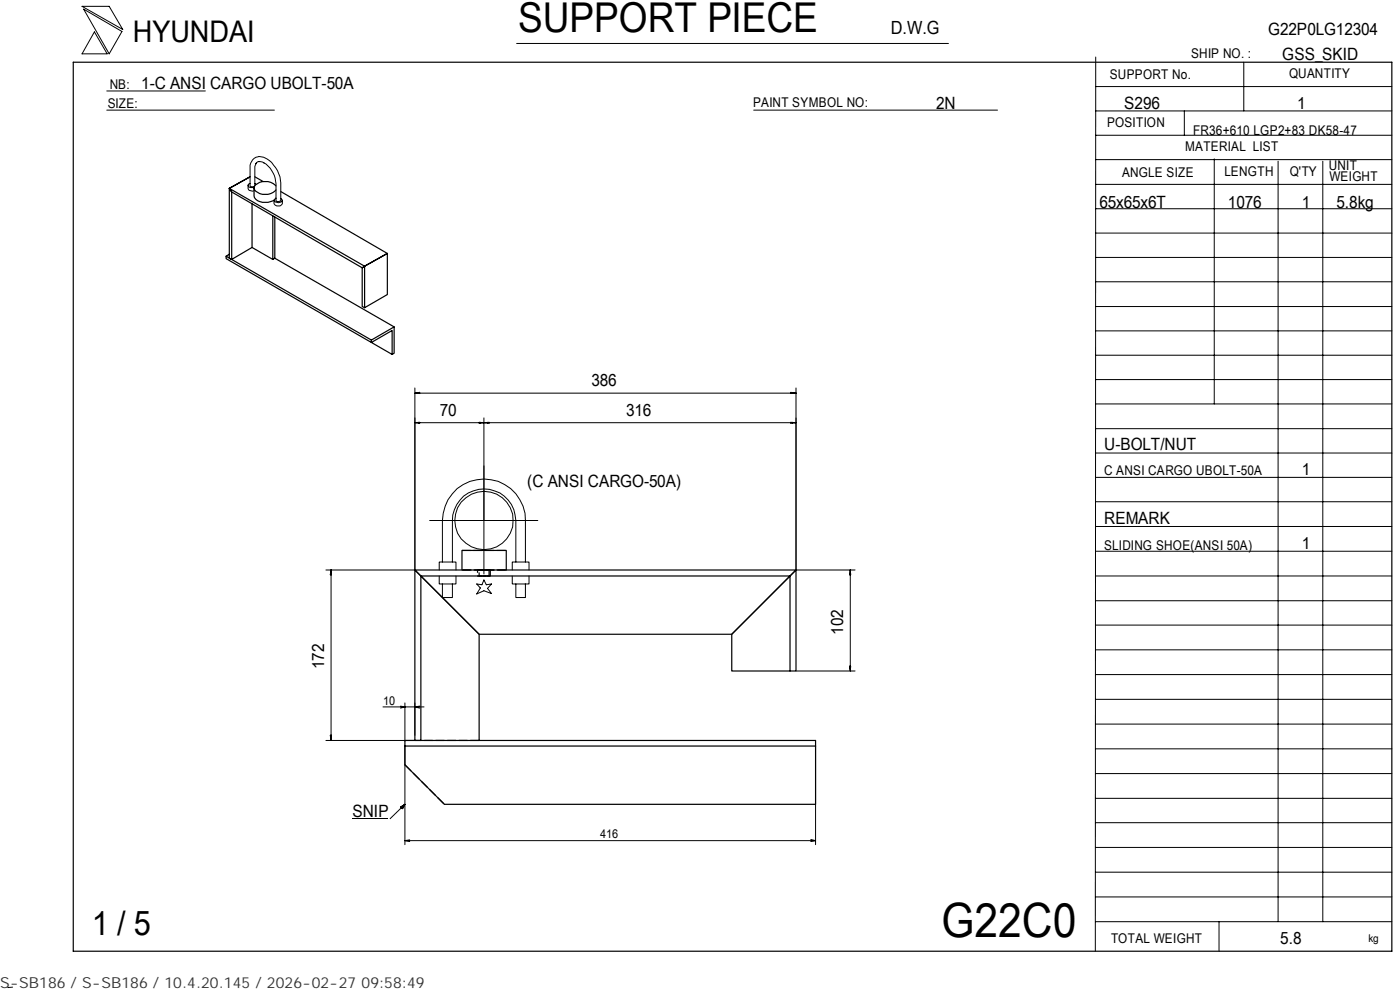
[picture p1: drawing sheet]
<svg xmlns="http://www.w3.org/2000/svg" width="297mm" height="210mm" viewBox="0 0 297 210" stroke-linecap="round" stroke-linejoin="round" font-family="sans-serif">
<g fill="none" stroke="#000" stroke-width=".21">
<path d="M17.4 1.3h5.8l2.8 5zM17.7 1.9l8.2 4.8-2.7 4.7zM20 6.8l2.7 4.6h-5.3zM22.7 19.3h20.9M109.6 9.2h91.6M232.5 18.4h62.8M232.5 12.1l-.1 189.7M263.9 13.2v10.3M22.7 23.4h35.5M52.6 39.3v.7a.84 .84 0 0 0 1.3 .5M53 38.9l-.4 .4a1.11 1.11 0 0 0 1.4 .5M54.1 38.9l.2 .2"/>
<path d="M55.9 34.5a5.5 5.5 0 0 1 2.7 4.4v3.7l.5 .1 .5-.1v-3.8a6.5 6.5 0 0 0-3.7-5.5 2.12 2.12 0 0 0-2.9 2.3v3.8a.6 .6 0 0 0 1.1 0v-4.1l.3-.7M56 34.5l-.7-.2a.86 .86 0 0 0-1.1 .4M159.9 23.4h51.7M232.5 39.1h62.8M232.5 33.9h62.8M232.5 28.7h62.8M232.5 23.5h62.8M251.3 23.5v5.2M257.6 33.7v52M271.2 34.2v161.3M280.6 34.2v161.3M58.1 42.5v.7a1.03 1.03 0 0 0 1.8 0v-.7"/>
<path d="M58.6 42.1a.43 .43 0 0 0-.4 .6l.2 .1a1.11 1.11 0 0 0 1.5-.3l-.3-.4M232.5 59.8h62.8M232.5 54.6h62.8M232.5 49.4h62.8M232.5 44.3h62.8M232.5 75.3h62.8M232.5 70.2h62.8M232.5 65h62.8M88 82.3v38.6h-18.9M88 83.4l1-.2v.3zM88 83.4h80.9M88 89.7l1-.1v.1z"/>
<path d="M88 89.7h80.9M88.8 83.3v.2M88.8 89.6v.1M101.6 89.6l1.1 .1h-1.1zM102 89.6v.1M102.7 88.6v33.1M102.7 89.7l1.1-.1v.1zM103.4 89.6v.1M167.8 89.6l1.1 .1h-1.1zM167.8 83.2l1.1 .2-1.1 .1zM168.1 83.3v.2M168.1 89.6v.1"/>
<path d="M168.9 82.3v38.6h12.5M232.5 96.1h62.8M232.5 90.9h62.8M232.5 85.7h62.8M232.5 80.5h62.8M91.1 110.4h23M93.9 119.2v-8.8a8.8 8.8 0 0 1 8.8-8.8 8.8 8.8 0 0 1 8.8 8.8v8.8M96 119.2v-8.8a6.7 6.7 0 0 1 6.7-6.7 6.7 6.7 0 0 1 6.7 6.7v8.8M232.5 101.3h62.8M232.5 116.9h62.8M232.5 111.7h62.8M232.5 106.4h62.8"/>
<path d="M70.2 121.7h.1M70.2 120.9l.1 1h-.2zM70.2 120.9v36.1M93.2 122.2v1.7h3.5v-1.7M93.2 120.9v-1.7h3.5v1.7M93.9 123.9v2.8h2.1v-2.8M101.1 123.9l1.1 .1 .5-1 .5 1 1.1-.1-.9 .9 .9 1.1-1.6-.6-1.6 .7 .8-1.3zM108.7 122.2v1.7h3.5v-1.7M108.7 120.9v-1.7h3.5v1.7M109.4 123.9v2.8h2.1v-2.8M180.3 121.7h.2M180.4 120.9l.1 1h-.3z"/>
<path d="M180.4 120.9v21.4M232.5 137.8h62.8M232.5 132.6h62.8M232.5 122.2h62.8M232.5 127.4h62.8M69.1 157h18.9M70.1 155.9h.2l-.1 1.1zM70.2 156.3h.1M81.2 149.9h8.8M85 149.8l.9 .1-.9 .3M85.9 149.1v8.1M85.9 158.1v21"/>
<path d="M88 149.1v6.8M89 149.8l-1 .1 1 .3M168.9 142.3h12.5M173 158.1v21M180.2 141.3h.3l-.1 1zM180.3 141.6h.2M232.5 158.8h62.8M232.5 153.6h62.8M232.5 148.3h62.8M232.5 143.1h62.8M74.8 173.7h7.6M85 171.2l.9-.6-.5 .9z"/>
<path d="M85.9 178.3l1 .2M85.9 178.3h87.1M85.9 170.6l-3.1 3M86.9 178.1l-1 .2M172 178l1 .3M173 178.3l-1 .2M232.5 179.7h62.8M232.5 174.5h62.8M232.5 169.3h62.8M232.5 164.1h62.8M232.5 195.5h62.8M232.5 190.2h62.8"/>
<path d="M232.5 185h62.8M258.6 195.5v6.3M2.7 209.4l-1 .1"/>
<circle cx="102.7" cy="110.4" r="6.2"/>
</g>
<g fill="none" stroke="#000" stroke-width=".25">
<path d="M15.5 13.2h279.8v188.6h-279.8zM48.6 40l28.7 16.5-.5 .3-27.6-16.1-.6-.7 4.4-2.5zM53.9 39.9v1.7a2.07 2.07 0 0 0 2.4 1.3h.6l1.3-.5M54.1 37.5l1.7 1M58.6 39.4a3.2 3.2 0 0 0-4.6 .1 .96 .96 0 0 0 .7 1.3 3.1 3.1 0 0 0 3.9-.5M48 54.3l30.8 17.8v.5l4.4 2.6v-5.1l-4.4 2.5-30.8-17.7zM48.6 53.9l-.6 .4M53.5 43.3v9.2l4.4 2.5M53.5 52.5l-4.3 2.5v-14.3l-.6-.7v14.8l.6 .2M57.9 45.8v9.2l.4-.2v-8.8M58.3 54.8l25.3 14.5v5.6l-.4 .3M58.6 42l-.1 .1"/>
<path d="M59.6 40.6l22.6 13.2-5.4 3v8.2l.5 .3v-8.8l4.9-2.7v8.7l-4.9 2.8M83.6 69.3l-4.8 2.8M98 120.9v-4.2h9.4v4.2M85.9 158.2v4l8.4 8.4h78.7v-12.4M85.9 157h87.1v1.2h-87.1zM167.6 142.3h1.3v-21.4l-13.7 13.6v7.8h12.4v-20.1l1.3-1.3h-80.9l13.6 13.6h53.6l12.4-12.3h-78.3v34.8h-1.3v-36.1l13.6 13.6v22.5"/>
</g>
<path d="M98 116.7h9.4M98 120.9h9.4M101.3 120.9h2.7v1.3h-2.7v-1.3M103.6 120.9h.2v1.3h-2.2v-1.3h2M107.4 120.9h-9.4M101.6 157h-12.3M85.9 162.2l8.4 8.4" fill="none" stroke="#000" stroke-width=".25" stroke-dasharray="1.9 .6" stroke-linecap="butt"/>
<path d="M101.6 120.9h2.2M103.8 122.2h-2.2" fill="none" stroke="#000" stroke-width=".25" stroke-dasharray="1.2 .3" stroke-linecap="butt"/>
<path d="M101.3 120.9h2.7M104 122.2h-2.7" fill="none" stroke="#000" stroke-width=".25" stroke-dasharray="1.5 .5" stroke-linecap="butt"/>
<path d="M85 170.7h.9v.8h-.9z" fill="#000"/>
<text font-size="10" x="199.7" y="198.6">G22C0</text>
<text font-size="8.7" x="109.9" y="6.9">SUPPORT PIECE</text>
<text font-size="7.2" x="19.5" y="198.3">1 / 5</text>
<text font-size="6.3" x="28.2" y="8.9">HYUNDAI</text>
<text font-size="3.9" x="189" y="7.3">D.W.G</text>
<g font-size="3.6">
<text x="269.1" y="7.5">G22P0LG12304</text>
<text x="272" y="12.7">GSS_SKID</text>
<text x="30" y="19">1-C ANSI CARGO UBOLT-50A</text>
<text x="198.6" y="23.1">2N</text>
<text x="238.5" y="23.1">S296</text>
<text x="275.2" y="23.1">1</text>
<text x="233.3" y="44.1">65x65x6T</text>
<text x="260.5" y="44.1">1076</text>
<text x="276.2" y="44.1">1</text>
<text x="283.5" y="44.1">5.8kg</text>
<text x="125.5" y="81.9">386</text>
<text x="93.3" y="88.1">70</text>
<text x="132.8" y="88.1">316</text>
<text x="234.3" y="95.4">U-BOLT/NUT</text>
<text x="276.2" y="100.7">1</text>
<text x="111.8" y="103.3">(C ANSI CARGO-50A)</text>
<text x="234.3" y="111.2">REMARK</text>
<text x="276.2" y="116.4">1</text>
<text x="178.9" y="134.6" transform="rotate(-90 178.9 134.6)">102</text>
<text x="68.7" y="141.9" transform="rotate(-90 68.7 141.9)">172</text>
<text x="74.8" y="173.2">SNIP</text>
<text x="271.6" y="200.2">5.8</text>
</g>
<text font-size="3.2" fill="#323232" x="0" y="209.6">S-SB186 / S-SB186 / 10.4.20.145 / 2026-02-27 09:58:49</text>
<g font-size="2.8">
<text x="235.5" y="16.7">SUPPORT No.</text>
<text x="252.7" y="12.3">SHIP NO. :</text>
<text x="273.5" y="16.5">QUANTITY</text>
<text x="22.9" y="22.9">SIZE:</text>
<text x="23.3" y="18.8">NB:</text>
<text x="159.8" y="22.6">PAINT SYMBOL NO:</text>
<text x="234.9" y="27">POSITION</text>
<text x="253.2" y="28.5">FR36+610 LGP2+83 DK58-47</text>
<text x="251.5" y="32">MATERIAL LIST</text>
<text x="238.1" y="37.5">ANGLE SIZE</text>
<text x="259.8" y="37.4">LENGTH</text>
<text x="273.6" y="37.4">Q'TY</text>
<text x="281.9" y="36.1">UNIT</text>
<text x="282" y="38.4">WEIGHT</text>
<text x="234.3" y="100.8">C ANSI CARGO UBOLT-50A</text>
<text x="234.3" y="116.6">SLIDING SHOE(ANSI 50A)</text>
<text x="235.7" y="200">TOTAL WEIGHT</text>
</g>
<g font-size="2.6">
<text x="81.3" y="149.4">10</text>
<text x="127.3" y="177.8">416</text>
</g>
<text font-size="2.3" x="290.3" y="199.9">kg</text>
</svg>
